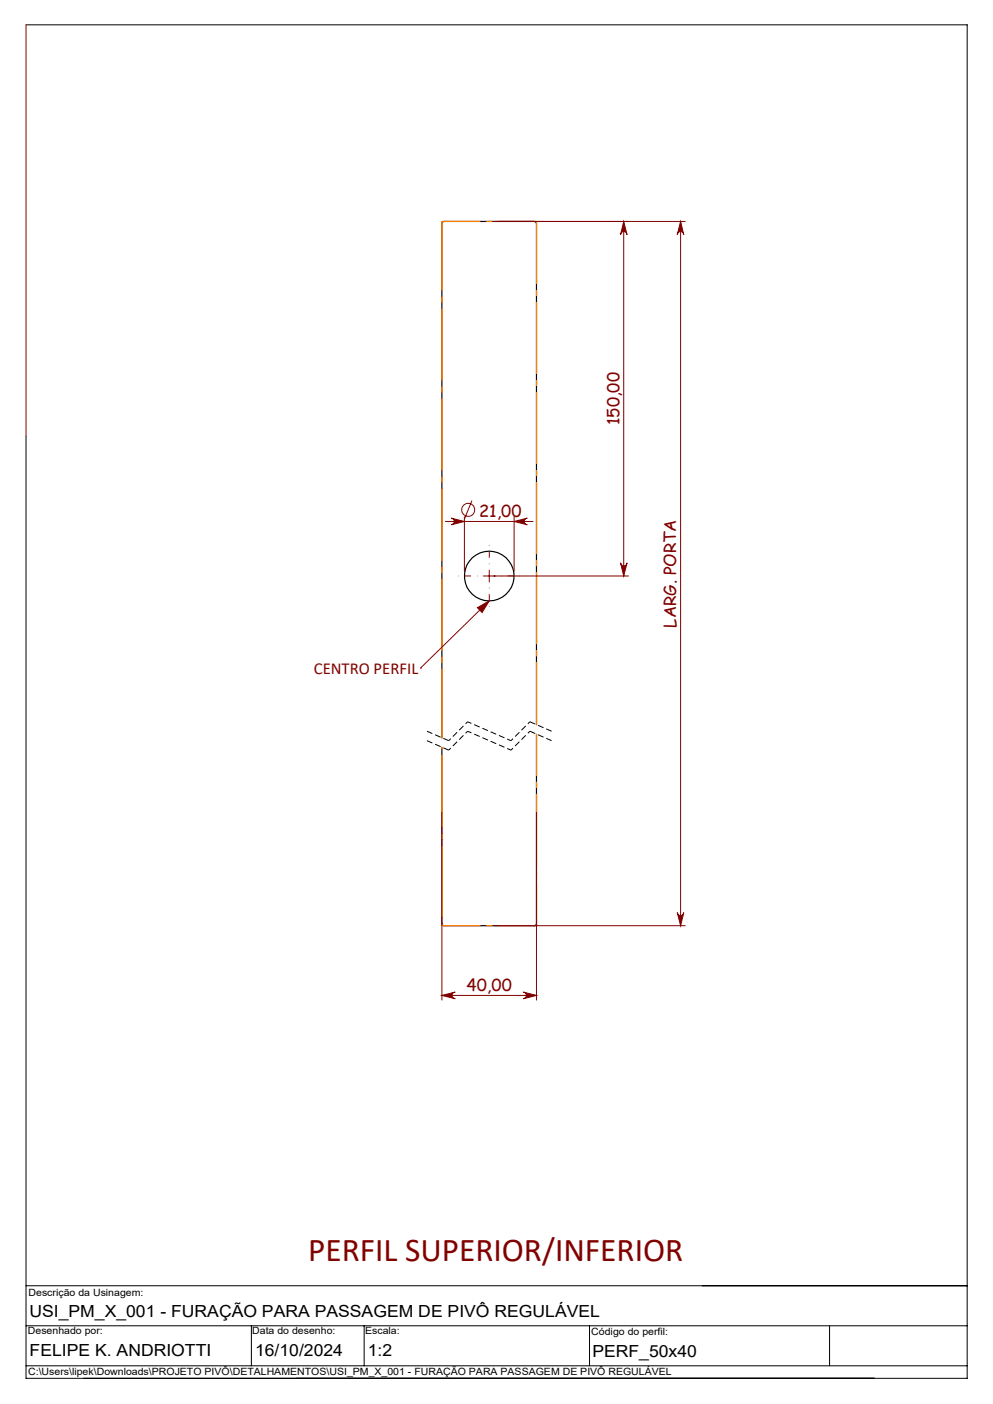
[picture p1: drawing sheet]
<svg xmlns="http://www.w3.org/2000/svg" width="210mm" height="297mm" viewBox="0 0 210 297" stroke-linecap="round" stroke-linejoin="round" font-family="sans-serif">
<g fill="none" stroke="#000" stroke-width=".25">
<path d="M113.5 153.3v-106l-.2-.3-.3-.2h-19.1l-.4 .5v108.8M113.5 155.3v40.1l-.5 .4h-19.1l-.4-.2v-37.5"/>
<circle cx="103.5" cy="121.9" r="5.3"/>
</g>
<g fill="none" stroke="#800000" stroke-width=".21">
<path d="M5.5 5.3v86.9M104.5 46.8h40.4M131.9 46.8l.7 2.9a.69 .69 0 0 0-.7-.7 .69 .69 0 0 0-.7 .7zM131.9 46.8v75M143.9 46.8l.7 2.9a.69 .69 0 0 0-.7-.7 .69 .69 0 0 0-.7 .7zM143.9 46.8v149M94.2 110.3h18.5M95.4 109.6l2.8 .7-2.8 .7a.71 .71 0 0 0 .7-.7 .71 .71 0 0 0-.7-.7zM98.2 109.3v11.6M99.8 105.9l-1.6 3.9M108.7 110.3l2.8-.7a.71 .71 0 0 0-.7 .7 .71 .71 0 0 0 .7 .7zM108.7 109.3v11.6"/>
<path d="M131.2 119.1a.69 .69 0 0 0 .7 .6 .69 .69 0 0 0 .7-.6l-.7 2.7zM101 128.5l2.5-1.4-1.5 2.5zM102.2 121.8h30.7M103.5 120.6v2.5M103.5 127.1l-14.6 14.2M88.9 141.3h.1M93.5 171.8v39.8M113.5 171.8v39.8M104.5 195.8h40.4M143.2 193a.69 .69 0 0 0 .7 .7 .69 .69 0 0 0 .7-.7l-.7 2.8zM93.5 210.6l2.8-.7a.71 .71 0 0 0-.7 .7 .71 .71 0 0 0 .7 .7zM93.5 210.6h20"/>
<path d="M110.7 209.9l2.8 .7-2.8 .7a.71 .71 0 0 0 .6-.7 .71 .71 0 0 0-.6-.7z"/>
<circle cx="99" cy="107.8" r="1.37"/>
</g>
<path d="M94.9 158.7l-4.6-2M94.9 156.7l-4.6-2M116.7 156.7l-4.6-2M116.7 154.7l-4.6-2" fill="none" stroke="#000" stroke-width=".21" stroke-dasharray="1.3 .6" stroke-linecap="butt"/>
<path d="M98.9 154.7l-4 4M98.9 152.7l-4 4M112.1 154.7l-4 4M112.1 152.7l-4 4" fill="none" stroke="#000" stroke-width=".21" stroke-dasharray="1.3 .6" stroke-dashoffset=".7" stroke-linecap="butt"/>
<path d="M108.1 158.7l-9.2-4M108.1 156.7l-9.2-4" fill="none" stroke="#000" stroke-width=".21" stroke-dasharray="1.3 .6" stroke-dashoffset=".4" stroke-linecap="butt"/>
<path d="M103.5 119.3v-4M101 121.8h-4M103.5 124.3v4M106 121.8h4" fill="none" stroke="#800000" stroke-width=".21" stroke-dasharray="15.2 1.3 1.3 1.3" stroke-dashoffset="15.1" stroke-linecap="butt"/>
<path d="M93.5 46.8h20M113.5 46.8h-20M93.5 195.8h20M113.5 195.8h-20" fill="none" stroke="#ff8000" stroke-width=".21" stroke-dasharray="15.2 1.3 1.3 1.3" stroke-dashoffset="7.1" stroke-linecap="butt"/>
<path d="M93.5 46.8h.1M113.5 46.8h.1M93.5 195.8h.1M113.5 195.8h.1" fill="none" stroke="#ff8000" stroke-width=".21" stroke-dasharray="15.2 1.3 1.3 1.3"/>
<path d="M93.5 195.8v-37.7" fill="none" stroke="#ff8000" stroke-width=".21" stroke-dasharray="15.2 1.3 1.3 1.3" stroke-dashoffset="-1.7" stroke-linecap="butt"/>
<path d="M113.5 195.8v-40.5" fill="none" stroke="#ff8000" stroke-width=".21" stroke-dasharray="15.2 1.3 1.3 1.3" stroke-dashoffset="6.4" stroke-linecap="butt"/>
<path d="M93.5 156.1v-109.3" fill="none" stroke="#ff8000" stroke-width=".21" stroke-dasharray="15.2 1.3 1.3 1.3" stroke-dashoffset=".6" stroke-linecap="butt"/>
<path d="M113.5 153.3v-106.5" fill="none" stroke="#ff8000" stroke-width=".21" stroke-dasharray="15.2 1.3 1.3 1.3" stroke-dashoffset="2" stroke-linecap="butt"/>
<path d="M5.5 5.3h199v286.3h-199v-199.4M5.5 272h199M5.5 280.5h199M5.5 288.9h199M53.2 280.5v8.4M77 280.5v8.4M124.7 280.5v8.4M175.4 280.5v8.4" fill="none" stroke="#000" stroke-width=".21"/>
<g fill="#800000">
<path d="M101 128.5l2.5-1.4-1.5 2.5z"/>
<path d="M93.5 210.6l2.8-.7a.71 .71 0 0 0-.7 .7 .71 .71 0 0 0 .7 .7zM110.7 209.9l2.8 .7-2.8 .7a.71 .71 0 0 0 .6-.7 .71 .71 0 0 0-.6-.7z"/>
<path d="M108.7 110.3l2.8-.7a.71 .71 0 0 0-.7 .7 .71 .71 0 0 0 .7 .7zM95.4 109.6l2.8 .7-2.8 .7a.71 .71 0 0 0 .7-.7 .71 .71 0 0 0-.7-.7z"/>
<path d="M143.2 193a.69 .69 0 0 0 .7 .7 .69 .69 0 0 0 .7-.7l-.7 2.8zM143.9 46.8l.7 2.9a.69 .69 0 0 0-.7-.7 .69 .69 0 0 0-.7 .7zM131.2 119.1a.69 .69 0 0 0 .7 .6 .69 .69 0 0 0 .7-.6l-.7 2.7zM131.9 46.8l.7 2.9a.69 .69 0 0 0-.7-.7 .69 .69 0 0 0-.7 .7z"/>
</g>
<text font-size="7.1" fill="#800000" x="65.2" y="266.7">PERFIL SUPERIOR/INFERIOR</text>
<g font-size="3.5" fill="#800000">
<text x="131" y="89.9" transform="rotate(-90 131 89.9)">150,00</text>
<text x="101.3" y="109.4">21,00</text>
<text x="143" y="132.8" transform="rotate(-90 143 132.8)">LARG. PORTA</text>
<text x="66.4" y="142.7">CENTRO PERFIL</text>
<text x="98.7" y="209.6">40,00</text>
</g>
<g font-size="3.5">
<text x="6.2" y="278.5">USI_PM_X_001 - FURAÇÃO PARA PASSAGEM DE PIVÔ REGULÁVEL</text>
<text x="6.3" y="286.8">FELIPE K. ANDRIOTTI</text>
<text x="53.9" y="286.8">16/10/2024</text>
<text x="77.8" y="286.8">1:2</text>
<text x="125.3" y="287.1">PERF_50x40</text>
</g>
<g font-size="2.1">
<text x="6" y="274.1">Descrição da Usinagem:</text>
<text x="5.9" y="282.2">Desenhado por:</text>
<text x="53.3" y="282.3">Data do desenho:</text>
<text x="77.2" y="282.2">Escala:</text>
<text x="125" y="282.3">Código do perfil:</text>
<text x="6" y="290.9">C:\Users\lipek\Downloads\PROJETO PIVÔ\DETALHAMENTOS\USI_PM_X_001 - FURAÇÃO PARA PASSAGEM DE PIVÔ REGULÁVEL</text>
</g>
</svg>
